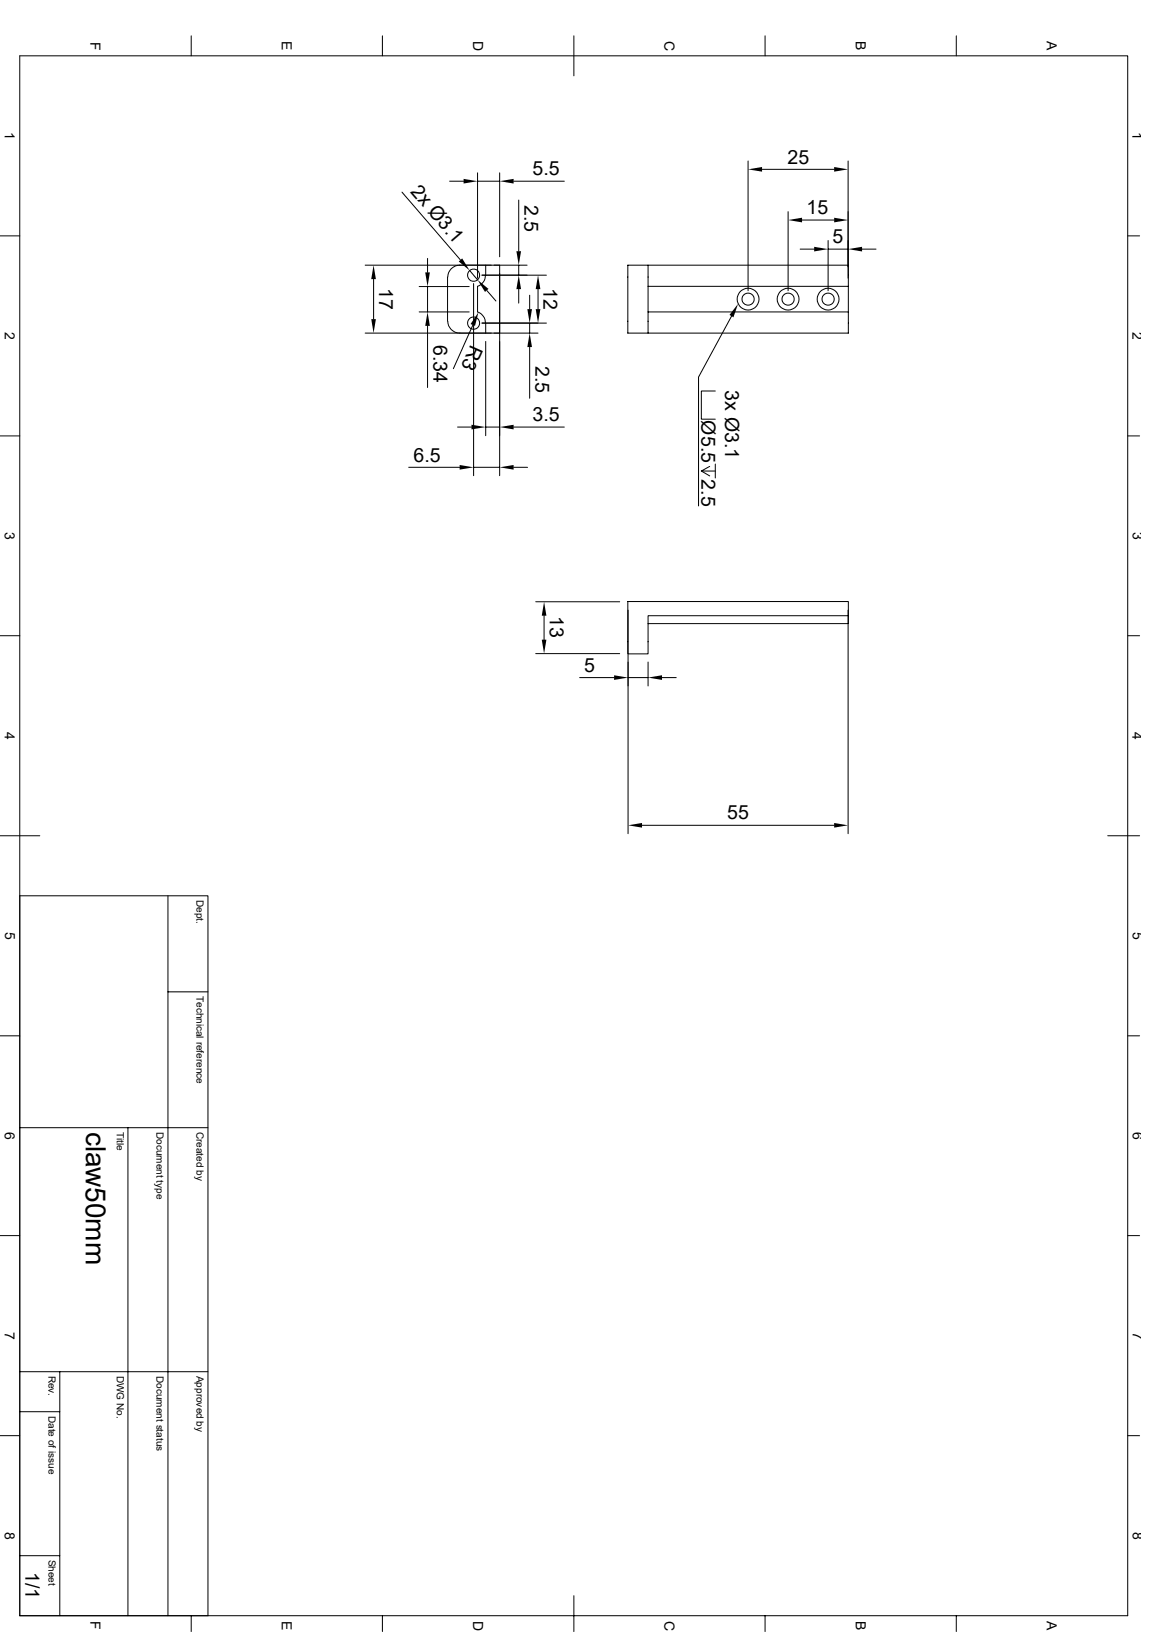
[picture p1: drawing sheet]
<svg xmlns="http://www.w3.org/2000/svg" width="210mm" height="297mm" viewBox="0 0 210 297" stroke-linecap="round" stroke-linejoin="round" font-family="sans-serif">
<g fill="none" stroke="#000" stroke-width=".18">
<path d="M3.6 10.2h201.6v283.8h-201.6zM34.8 6.5v3.7M69.6 6.5v3.7M104.4 6.5v7.3M139.2 6.5v3.7M174 6.5v3.7M73.2 35l10.6 12.3M81.8 33h2.6M86.9 31.5v19.1M86.9 33h4M90.9 31.5v15.2M93.5 33h9.2"/>
<path d="M94.4 36.4v9.3M136.1 29.3v23.6M138.7 30.8h13.1M143.4 38.5v14.4M154.3 29.3v21.3M0 42.9h3.6M66.5 48.3h22.9M68 50.8v7.3M76.3 56.8h9.1M76.3 52.2h9.1M77.8 47v2.6M77.8 52.2v4.6"/>
<path d="M77.8 59.3v11.2M81.4 50.4v8.1M81.5 50.4a2.17 2.17 0 0 1 2.2-2.1h7.2v38.3M81.5 58.5a2.17 2.17 0 0 0 2.2 2.1h7.2M85.5 49.2l1.4 1.7M86.1 59.1l-3.6 8M86.2 51.6v35M87.7 50.1h11.7M87.7 58.8h11.7M88.3 50.1a2.14 2.14 0 0 1-1.4 2v4.7a2.14 2.14 0 0 1 1.4 2M88.4 48.3v1.8M88.4 58.8v1.8"/>
<path d="M88.6 52.9l1.7 1.9M89.9 48.3h6M94.4 48.3v1.8M94.4 52.6v2.6M96.4 53.7v2.6M96.4 58.8v1.8M97.9 52.6v3.7M117.9 48.3h36.5v3.8M117.9 56.8h36.5M117.9 52.1h36.5M133.1 57.5l-6 11.1v23.5M145.6 45.3h2.6"/>
<path d="M146 40h5.8M150.7 43.8v9.1M150.7 45.3h3.6M154.4 56.8v3.8h-40.1v-12.3h3.6v12.3M154.4 52.1v4.7M156.9 45.3h2.5M205.2 42.9h2.2M0 79.3h3.6M66.5 60.6h22.9M83.3 77.7h2.5M88.4 62.1v17.2M88.4 77.7h2.5"/>
<path d="M89.9 60.6h8M93.5 77.7h9.2M96.4 63.2v9.3M130.2 71.2h-2.6v5.1h2.6M205.2 79.3h2.2M74.4 85h9.3M86.2 85h4.7M93.5 85h2.5M127.6 85.7l1.6 .9M129.2 84.9l-1.6 .8h2.6M130.2 84.5v2.5M0 115.7h3.6"/>
<path d="M97.5 109.5h15.3M97.5 119h15.3M99 112.1v4.3M114.3 109.5h40.1v2.6h-36.5v6.9h-3.6zM114.3 111v40.7M154.3 111v40.7M154.4 112.1v1.4h-36.5M205.2 115.7h2.2M105.5 123.3h6.3M114.3 123.3h3.6M117.9 120.5v4.3M120.5 123.3h2.6"/>
<path d="M0 152.1h7.2M116.8 150.2h35M201.6 152.1h5.8M3.6 163h34.2v131M30.6 163v131M0 188.5h3.6M30.6 180.5h7.2M205.2 188.5h2.2M3.6 205.2h34.2M23.3 205.2v88.8M0 224.9h3.6M205.2 224.9h2.2"/>
<path d="M3.6 256.9h7.3M3.6 249.6h34.2M10.9 249.6v44.4M0 261.3h3.6M205.2 261.3h2.2M3.6 283.1h7.3M34.8 294v2.9M69.6 294v2.9M104.4 290.4v6.5M139.2 294v2.9M174 294v2.9"/>
<circle cx="86.2" cy="58.8" r="1.11"/>
<circle cx="86.2" cy="50.1" r="1.11"/>
<circle cx="136.1" cy="54.4" r="1.11"/>
<circle cx="136.2" cy="54.4" r="1.98"/>
<circle cx="143.4" cy="54.4" r="1.11"/>
<circle cx="143.4" cy="54.4" r="1.98"/>
<circle cx="150.7" cy="54.4" r="1.11"/>
<circle cx="150.7" cy="54.4" r="1.98"/>
</g>
<g fill="#000">
<path d="M84.4 32.6l2.5 .4-2.5 .4zM90.9 33l2.6-.4v.8zM136.1 30.8l2.6-.4v.8zM143.4 40l2.6-.4v.9zM151.8 39.6l2.5 .4-2.5 .5zM151.8 30.4l2.5 .4-2.5 .4zM68 48.3l.4 2.5h-.8zM67.6 58.1h.8l-.4 2.5zM77.4 49.6h.8l-.4 2.6zM77.8 56.8l.4 2.5h-.8zM83.5 47.6l.6-.6 1.4 2.2zM87.1 56.8l-.7 2.5-.8-.3z"/>
<path d="M86.9 50.9l2 1.7-.6 .5zM94.4 50.1l.4 2.5h-.8zM94 45.7h.8l-.4 2.6zM96 56.3h.8l-.4 2.5zM97.9 50.1l.4 2.5h-.8zM97.5 56.3h.8l-.4 2.5zM134.3 55.3l-.8 2.4-.7-.4zM148.2 44.9l2.5 .4-2.5 .5zM154.3 45.3l2.6-.4v.9zM85.8 77.3l2.6 .4-2.6 .4zM90.9 77.7l2.6-.4v.8zM96.4 60.6l.4 2.6h-.8z"/>
<path d="M83.7 84.6l2.5 .4-2.5 .5zM90.9 85l2.6-.4v.9zM99 109.5l.4 2.6h-.8zM98.6 116.4h.8l-.4 2.6zM111.8 122.9l2.5 .4-2.5 .4zM117.9 123.3l2.6-.4v.8zM114.3 150.2l2.5-.4v.8zM151.8 149.8l2.5 .4-2.5 .4z"/>
</g>
<text font-size="5.1" x="15.6" y="206" transform="rotate(90 15.6 206)">claw50mm</text>
<g font-size="3.6">
<text x="143.3" y="29.8">25</text>
<text x="74.6" y="34.9" transform="rotate(49 74.6 34.9)">2x Ø3.1</text>
<text x="96.9" y="31.9">5.5</text>
<text x="95.5" y="37.3" transform="rotate(90 95.5 37.3)">2.5</text>
<text x="146.8" y="39">15</text>
<text x="151.5" y="44.2">5</text>
<text x="69" y="52.4" transform="rotate(90 69 52.4)">17</text>
<text x="98.9" y="52.4" transform="rotate(90 98.9 52.4)">12</text>
<text x="78.9" y="62.7" transform="rotate(90 78.9 62.7)">6.34</text>
<text x="85.7" y="62.6" transform="rotate(114 85.7 62.6)">R3</text>
<text x="97.5" y="66.6" transform="rotate(90 97.5 66.6)">2.5</text>
<text x="132" y="71" transform="rotate(90 132 71)">3x Ø3.1</text>
<text x="96.9" y="76.7">3.5</text>
<text x="127.6" y="76.5" transform="rotate(90 127.6 76.5)">Ø5.5</text>
<text x="75.3" y="84">6.5</text>
<text x="127.6" y="87.2" transform="rotate(90 127.6 87.2)">2.5</text>
<text x="100.1" y="112.1" transform="rotate(90 100.1 112.1)">13</text>
<text x="106.3" y="122.2">5</text>
<text x="132.3" y="149.1">55</text>
<text x="4.6" y="286.1" transform="rotate(90 4.6 286.1)">1/1</text>
</g>
<g font-size="2.5">
<text x="16.5" y="7.6" transform="rotate(90 16.5 7.6)">F</text>
<text x="51.3" y="7.5" transform="rotate(90 51.3 7.5)">E</text>
<text x="86.1" y="7.5" transform="rotate(90 86.1 7.5)">D</text>
<text x="120.9" y="7.5" transform="rotate(90 120.9 7.5)">C</text>
<text x="155.7" y="7.5" transform="rotate(90 155.7 7.5)">B</text>
<text x="190.5" y="7.5" transform="rotate(90 190.5 7.5)">A</text>
<text x=".9" y="24" transform="rotate(90 .9 24)">1</text>
<text x="206.1" y="24" transform="rotate(90 206.1 24)">1</text>
<text x=".9" y="60.4" transform="rotate(90 .9 60.4)">2</text>
<text x="206.1" y="60.4" transform="rotate(90 206.1 60.4)">2</text>
<text x=".9" y="96.8" transform="rotate(90 .9 96.8)">3</text>
<text x="206.2" y="96.8" transform="rotate(90 206.2 96.8)">3</text>
<text x=".9" y="133.2" transform="rotate(90 .9 133.2)">4</text>
<text x="206.1" y="133.2" transform="rotate(90 206.1 133.2)">4</text>
<text x=".9" y="169.6" transform="rotate(90 .9 169.6)">5</text>
<text x="206.2" y="169.6" transform="rotate(90 206.2 169.6)">5</text>
<text x=".9" y="206" transform="rotate(90 .9 206)">6</text>
<text x="206.2" y="206" transform="rotate(90 206.2 206)">6</text>
<text x=".9" y="242.4" transform="rotate(90 .9 242.4)">7</text>
<text x="206.2" y="242.4" transform="rotate(90 206.2 242.4)">7</text>
<text x=".9" y="278.8" transform="rotate(90 .9 278.8)">8</text>
<text x="206.2" y="278.8" transform="rotate(90 206.2 278.8)">8</text>
<text x="16.5" y="295.1" transform="rotate(90 16.5 295.1)">F</text>
<text x="51.3" y="295" transform="rotate(90 51.3 295)">E</text>
<text x="86.1" y="294.9" transform="rotate(90 86.1 294.9)">D</text>
<text x="120.9" y="294.9" transform="rotate(90 120.9 294.9)">C</text>
<text x="155.7" y="295" transform="rotate(90 155.7 295)">B</text>
<text x="190.5" y="295" transform="rotate(90 190.5 295)">A</text>
</g>
<g font-size="1.8">
<text x="35.8" y="163.7" transform="rotate(90 35.8 163.7)">Dept.</text>
<text x="35.8" y="181.2" transform="rotate(90 35.8 181.2)">Technical reference</text>
<text x="21.3" y="206" transform="rotate(90 21.3 206)">Title</text>
<text x="28.5" y="206" transform="rotate(90 28.5 206)">Document type</text>
<text x="35.8" y="206" transform="rotate(90 35.8 206)">Created by</text>
<text x="8.8" y="250.4" transform="rotate(90 8.8 250.4)">Rev.</text>
<text x="21.3" y="250.4" transform="rotate(90 21.3 250.4)">DWG No.</text>
<text x="28.5" y="250.4" transform="rotate(90 28.5 250.4)">Document status</text>
<text x="35.8" y="250.4" transform="rotate(90 35.8 250.4)">Approved by</text>
<text x="8.8" y="257.6" transform="rotate(90 8.8 257.6)">Date of issue</text>
<text x="8.8" y="283.9" transform="rotate(90 8.8 283.9)">Sheet</text>
</g>
</svg>
